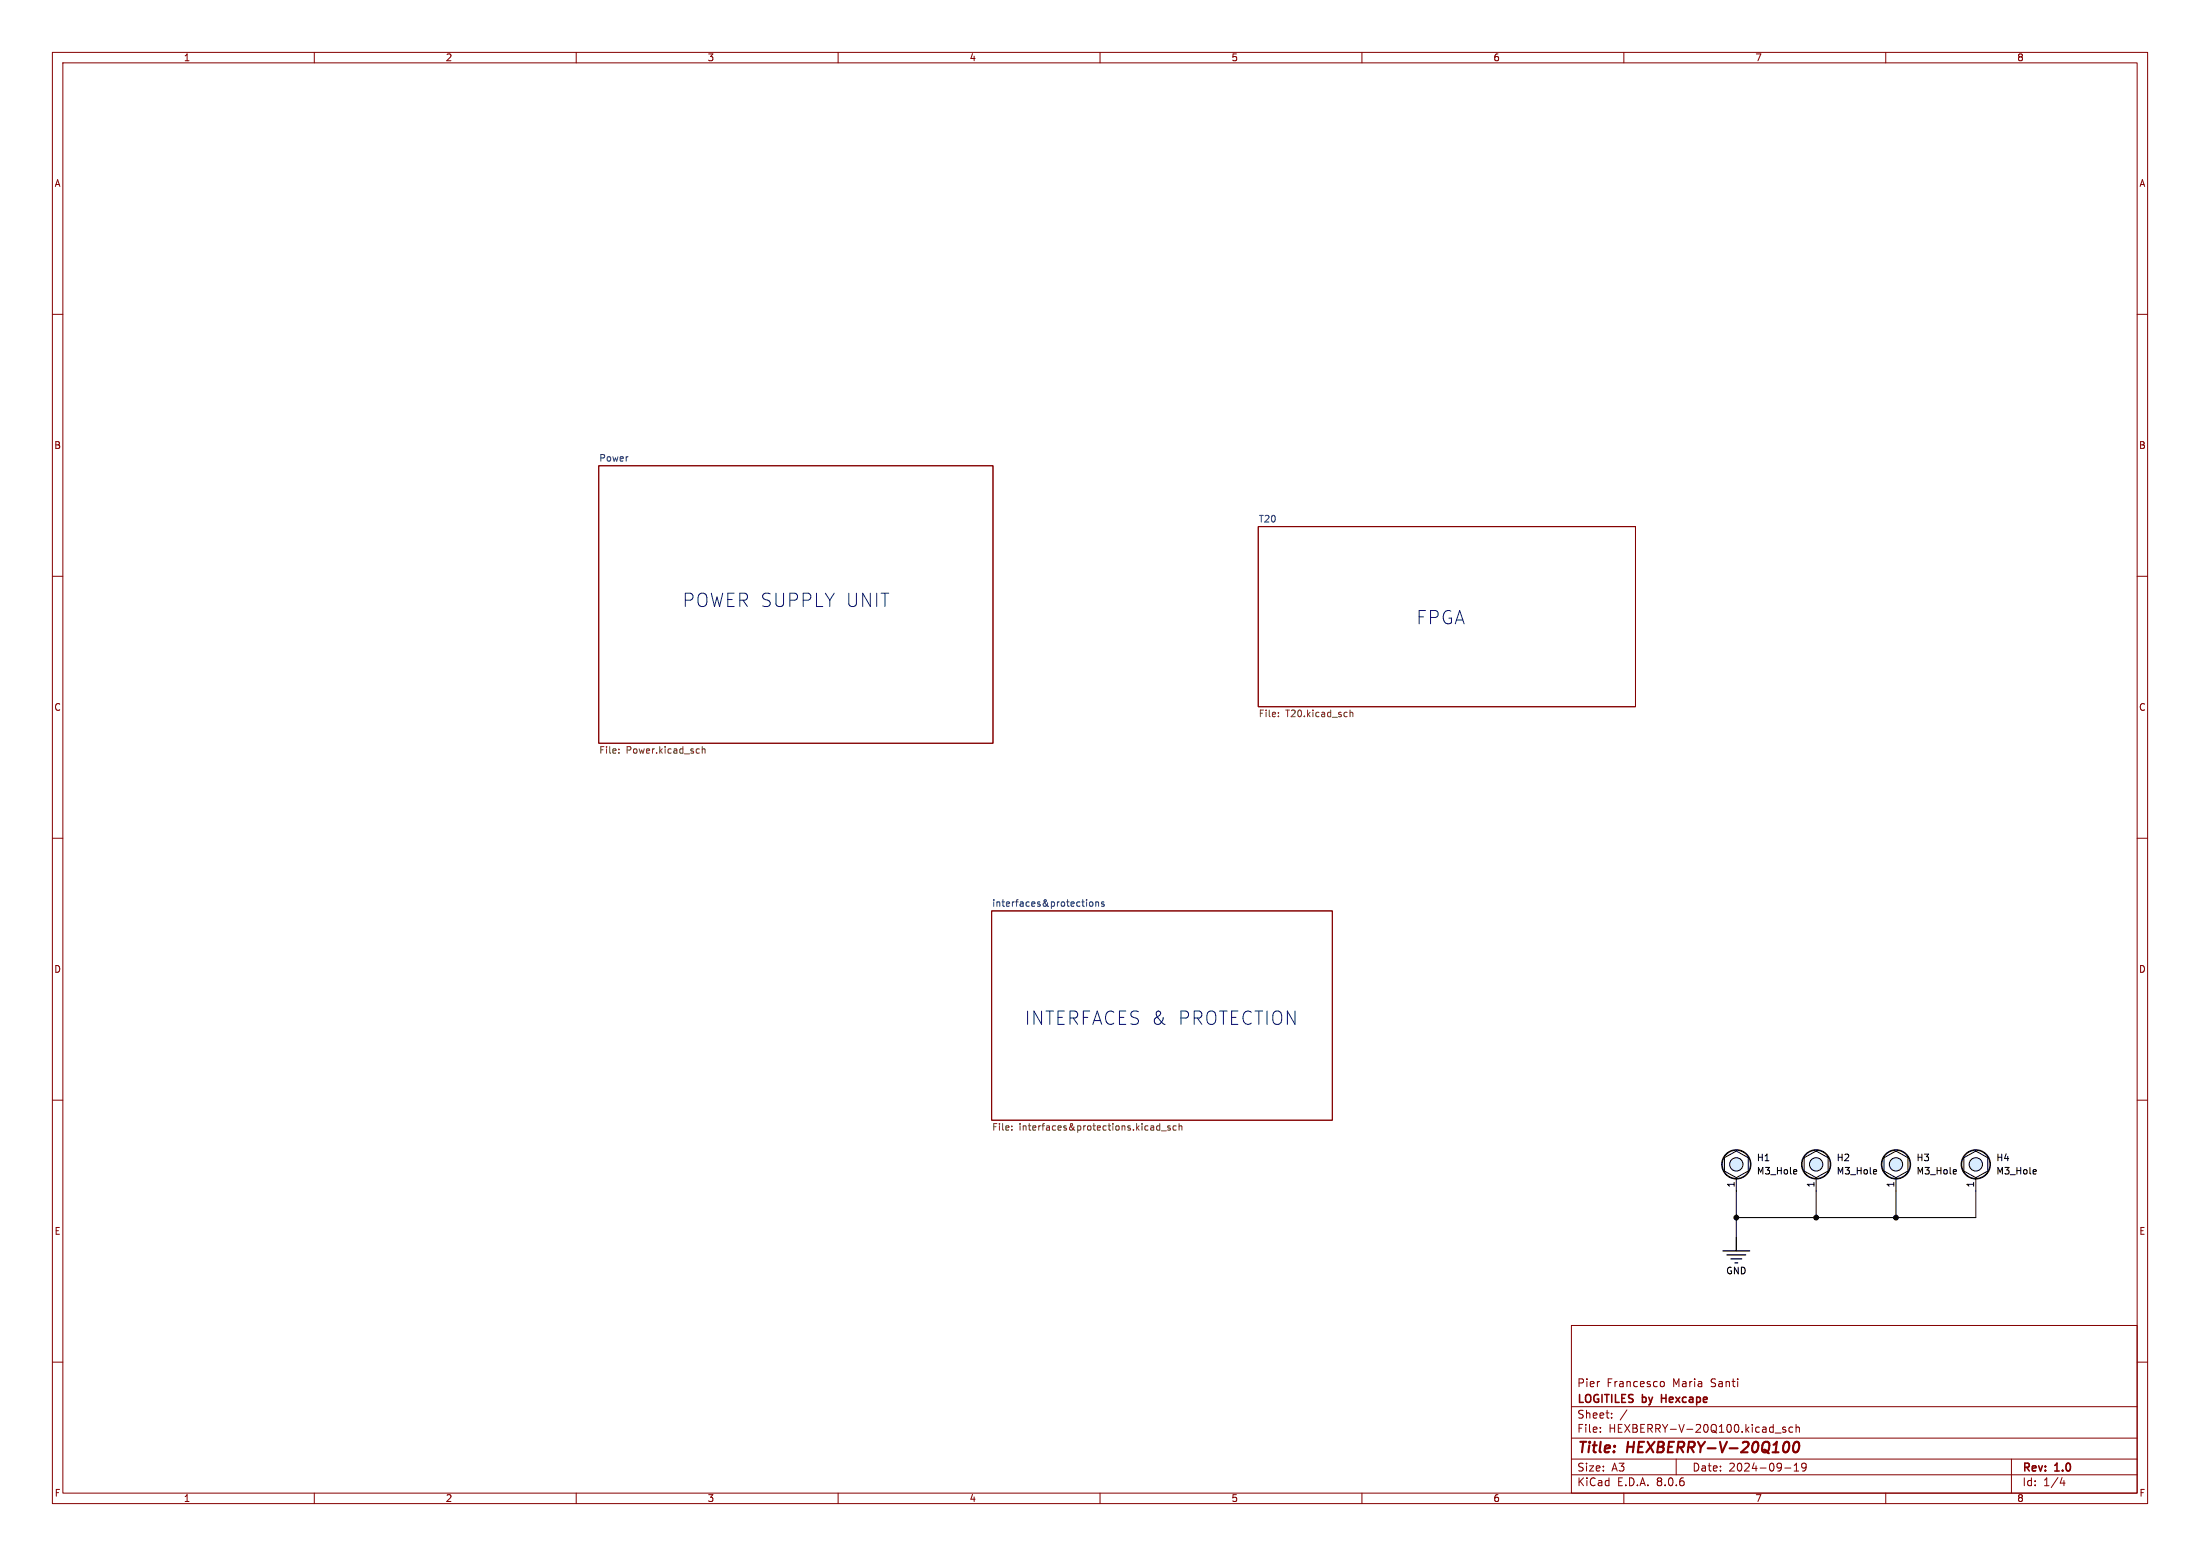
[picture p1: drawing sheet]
<svg xmlns="http://www.w3.org/2000/svg" width="420mm" height="297mm" viewBox="0 0 420 297" stroke-linecap="round" stroke-linejoin="round" font-family="sans-serif">
<g fill="none" stroke="#840000" stroke-width=".19">
<path d="M10 10h400v277h-400zM12 12h396v273h-396zM60 10v2M110 10v2M160 10v2M210 10v2M260 10v2M310 10v2M360 10v2M10 60h2M408 60h2M114.3 88.9h75.3v53h-75.3z"/>
<path d="M10 110h2M240.2 100.5h72v34.4h-72zM408 110h2M10 160h2M408 160h2M189.3 173.9h65v39.9h-65zM10 210h2M408 210h2M10 260h2M300 253h108v32h-108zM408 260h2M300 278.5h108"/>
<path d="M300 274.5h108M300 268.5h108M305.5 273.2v.2M305.5 272.5v.1M307.7 270.5v.2M307.7 269.8v.1M310.6 269.1l-1.3 1.9M317.1 263.8l.3-.1 .3 .3-.1 .6h-.5M320 278.5v3M338.9 273.5h1.1M340.9 272.5l-.4-.1-.2 .2 .1 .2 .5 .2v.3h-.6M342.2 272.5l-.4-.1-.3 .3 .2 .6h.5"/>
<path d="M342.5 279.7l.4-.4v1.5M342.9 272.5l.2-.1 .3 .1 .1 .9M342.9 271.9v1.5M344.8 279.9l-.3 .3h-.3l-.3-.3 .2-.5 .4-.1 .2 .1a.99 .99 0 0 1-.3 1.4h-.3M384 278.5v6.5M60 285v2M110 285v2M160 285v2M210 285v2M260 285v2M300 281.5h108M310 285v2"/>
<path d="M340.7 280.2h1.2M342.5 280.8h.9M360 285v2M393.7 282l-.4 1.1h.9M394 282.6v1"/>
</g>
<path d="M340.8 275.3a.44 .44 0 0 1 .7 .3 1.15 1.15 0 0 1-.7 1.6M342.6 275.4a.46 .46 0 0 1 .5-.2 .46 .46 0 0 1 .3 .4 1.15 1.15 0 0 1-.7 1.6l-.2-.1a1.53 1.53 0 0 1 .1-1.7z" fill="none" stroke="#840000" stroke-width=".4"/>
<path d="M317.2 266.2v1.5M317.2 266.9h.8" fill="none" stroke="#840000" stroke-width=".3"/>
<g fill="none" stroke="#725600" stroke-width=".19">
<path d="M244.1 136.7v.1M244.1 136v.1M257.7 135.5v1.3M257.7 136.1l.2-.1h.3l.1 .8M118.1 143.7v.1M118.1 143v.1M133.4 142.9l.1 .1M133.5 143.7l-.1 .1M134.1 142.5v1.3M134.1 143.1l.1-.2 .3 .1 .1 .8M193.2 215.6v.1M193.2 214.9v.2"/>
<path d="M220.9 215.6l.1 .1h.4M221.4 214.5v1.2M221.4 214.9h-.4l-.1 .1M221.7 215.9h1M223.4 214.9h-.3l-.2 .2 .1 .1 .4 .2v.3h-.5M224.5 214.9h-.3l-.3 .2 .2 .6h.4M225.1 215l.2-.1h.3v.8M225.1 214.5v1.2"/>
</g>
<path d="M207.4 171.7v.1M207.4 172.1v.9M208.1 172.2l.3-.1 .2 .3v.4l-.2 .2-.3-.1-.1-.1zM209.2 172.3l.2-.2 .3 .1v.8M209.2 172.1v.9M210.8 172.2l-.3-.1-.2 .2v.2l.5 .1v.3h-.5" fill="none" stroke="#006464" stroke-width=".19"/>
<g fill="#d7ecff" stroke="#d7ecff" stroke-width=".19">
<circle cx="377.2" cy="222.2" r="1.27"/>
<circle cx="362" cy="222.2" r="1.27"/>
<circle cx="346.7" cy="222.2" r="1.27"/>
<circle cx="331.5" cy="222.2" r="1.27"/>
</g>
<g fill="none" stroke="#000" stroke-width=".19">
<path d="M329.2 221l2.3-1.3 2.3 1.3v2.5l-2.3 1.3-2.3-1.3zM331.5 224.8v11.4M342.8 223.3l.2 .3-.6 .1M343 224l-.2 .1M344.4 221l2.3-1.3 2.3 1.3v2.5l-2.3 1.3-2.3-1.3zM346.7 224.8v7.6M358.1 223.3l.2 .3-.7 .1M358.2 224l-.1 .1M359.7 221l2.2-1.3 2.3 1.3v2.5l-2.3 1.3-2.2-1.3zM361.9 224.8v7.6M373.3 223.3l.2 .3-.6 .1M373.4 224l-.1 .1"/>
<path d="M374.9 221l2.3-1.3 2.3 1.3v2.5l-2.3 1.3-2.3-1.3zM377.2 224.8v7.6h-45.7M388.5 223.3l.2 .3-.6 .1M388.7 224l-.2 .1"/>
<circle cx="331.5" cy="222.2" r="1.27"/>
<circle cx="346.7" cy="222.2" r="1.27"/>
<circle cx="362" cy="222.2" r="1.27"/>
<circle cx="377.2" cy="222.2" r="1.27"/>
</g>
<g fill="none" stroke="#000" stroke-width=".3">
<circle cx="331.5" cy="222.2" r="2.75"/>
<circle cx="346.7" cy="222.2" r="2.75"/>
<circle cx="361.9" cy="222.2" r="2.75"/>
<circle cx="377.2" cy="222.2" r="2.75"/>
</g>
<path d="M328.9 238.8h5.1M329.7 239.5h3.5M331.5 236.2v2.6M330.5 240.3h2M331.2 241h.5" fill="none" stroke="#000" stroke-width=".25"/>
<g fill="#000" stroke="#000" stroke-width=".19">
<circle cx="331.5" cy="232.4" r=".46"/>
<circle cx="346.7" cy="232.4" r=".46"/>
<circle cx="361.9" cy="232.4" r=".46"/>
</g>
<g font-size="3.5" fill="#0000c2">
<text x="130.3" y="116.1">POWER SUPPLY UNIT</text>
<text x="270.3" y="119.4">FPGA</text>
<text x="195.6" y="195.9">INTERFACES &amp;</text>
<text x="224.8" y="195.9">PROTECTION</text>
</g>
<g font-size="2.8" fill="#840000">
<text x="301" y="277.9">Title:</text>
<text x="310.6" y="277.9">HEXBERRY-V-20Q100</text>
</g>
<g font-size="2.1" fill="#840000">
<text x="301" y="268.2">LOGITILES</text>
<text x="301" y="265">Pier</text>
<text x="306.7" y="265">Francesco</text>
<text x="313.6" y="268.2">by</text>
<text x="317.8" y="268.2">Hexcape</text>
<text x="319.4" y="265">Maria</text>
<text x="326.7" y="265">Santi</text>
<text x="301" y="273.7">File:</text>
<text x="301" y="271">Sheet:</text>
<text x="307.1" y="273.7">HEXBERRY-V-20Q100.kicad_sch</text>
<text x="301" y="281.1">Size:</text>
<text x="307.6" y="281.1">A3</text>
<text x="323" y="281.1">Date:</text>
<text x="330" y="281.1">2024-09-19</text>
<text x="386" y="281.3">Rev:</text>
<text x="392.4" y="281.3">1.0</text>
<text x="301" y="283.9">KiCad</text>
<text x="308.7" y="283.9">E.D.A.</text>
<text x="316.3" y="283.9">8.0.6</text>
<text x="386" y="283.9">Id:</text>
<text x="390.1" y="283.9">1/4</text>
</g>
<g font-size="1.8" fill="#840000">
<text x="35" y="11.9">1</text>
<text x="85" y="11.9">2</text>
<text x="135" y="11.9">3</text>
<text x="185" y="11.9">4</text>
<text x="235" y="11.9">5</text>
<text x="285" y="11.9">6</text>
<text x="335" y="11.9">7</text>
<text x="385" y="11.9">8</text>
<text x="10.3" y="35.9">A</text>
<text x="408.3" y="35.9">A</text>
<text x="10.3" y="85.9">B</text>
<text x="408.2" y="85.9">B</text>
<text x="10.3" y="135.9">C</text>
<text x="408.2" y="135.9">C</text>
<text x="10.3" y="185.9">D</text>
<text x="408.2" y="185.9">D</text>
<text x="10.3" y="235.9">E</text>
<text x="408.3" y="235.9">E</text>
<text x="10.3" y="285.9">F</text>
<text x="35" y="286.9">1</text>
<text x="85" y="286.9">2</text>
<text x="135" y="286.9">3</text>
<text x="185" y="286.9">4</text>
<text x="235" y="286.9">5</text>
<text x="285" y="286.9">6</text>
<text x="335" y="286.9">7</text>
<text x="385" y="286.9">8</text>
<text x="408.3" y="285.9">F</text>
</g>
<g font-size="1.8" fill="#006464">
<text x="114.3" y="88.2">Power</text>
<text x="240.2" y="99.8">T20</text>
<text x="189.3" y="173.2">interfaces&amp;protections</text>
</g>
<g font-size="1.8" fill="#725600">
<text x="240.2" y="137.2">File:</text>
<text x="245.4" y="137.2">T20.kicad_sch</text>
<text x="114.3" y="144.2">File:</text>
<text x="119.5" y="144.2">Power.kicad_sch</text>
<text x="189.3" y="216.1">File:</text>
<text x="194.5" y="216.1">interfaces&amp;protections.kicad_sch</text>
</g>
<g font-size="1.8">
<text x="335.3" y="221.8">H1</text>
<text x="350.5" y="221.8">H2</text>
<text x="365.8" y="221.8">H3</text>
<text x="381" y="221.8">H4</text>
<text x="331.2" y="226.8" transform="rotate(-90 331.2 226.8)">1</text>
<text x="335.3" y="224.4">M3_Hole</text>
<text x="346.5" y="226.8" transform="rotate(-90 346.5 226.8)">1</text>
<text x="350.5" y="224.4">M3_Hole</text>
<text x="361.7" y="226.8" transform="rotate(-90 361.7 226.8)">1</text>
<text x="365.8" y="224.4">M3_Hole</text>
<text x="376.9" y="226.8" transform="rotate(-90 376.9 226.8)">1</text>
<text x="381" y="224.4">M3_Hole</text>
<text x="329.4" y="243.4">GND</text>
</g>
</svg>
